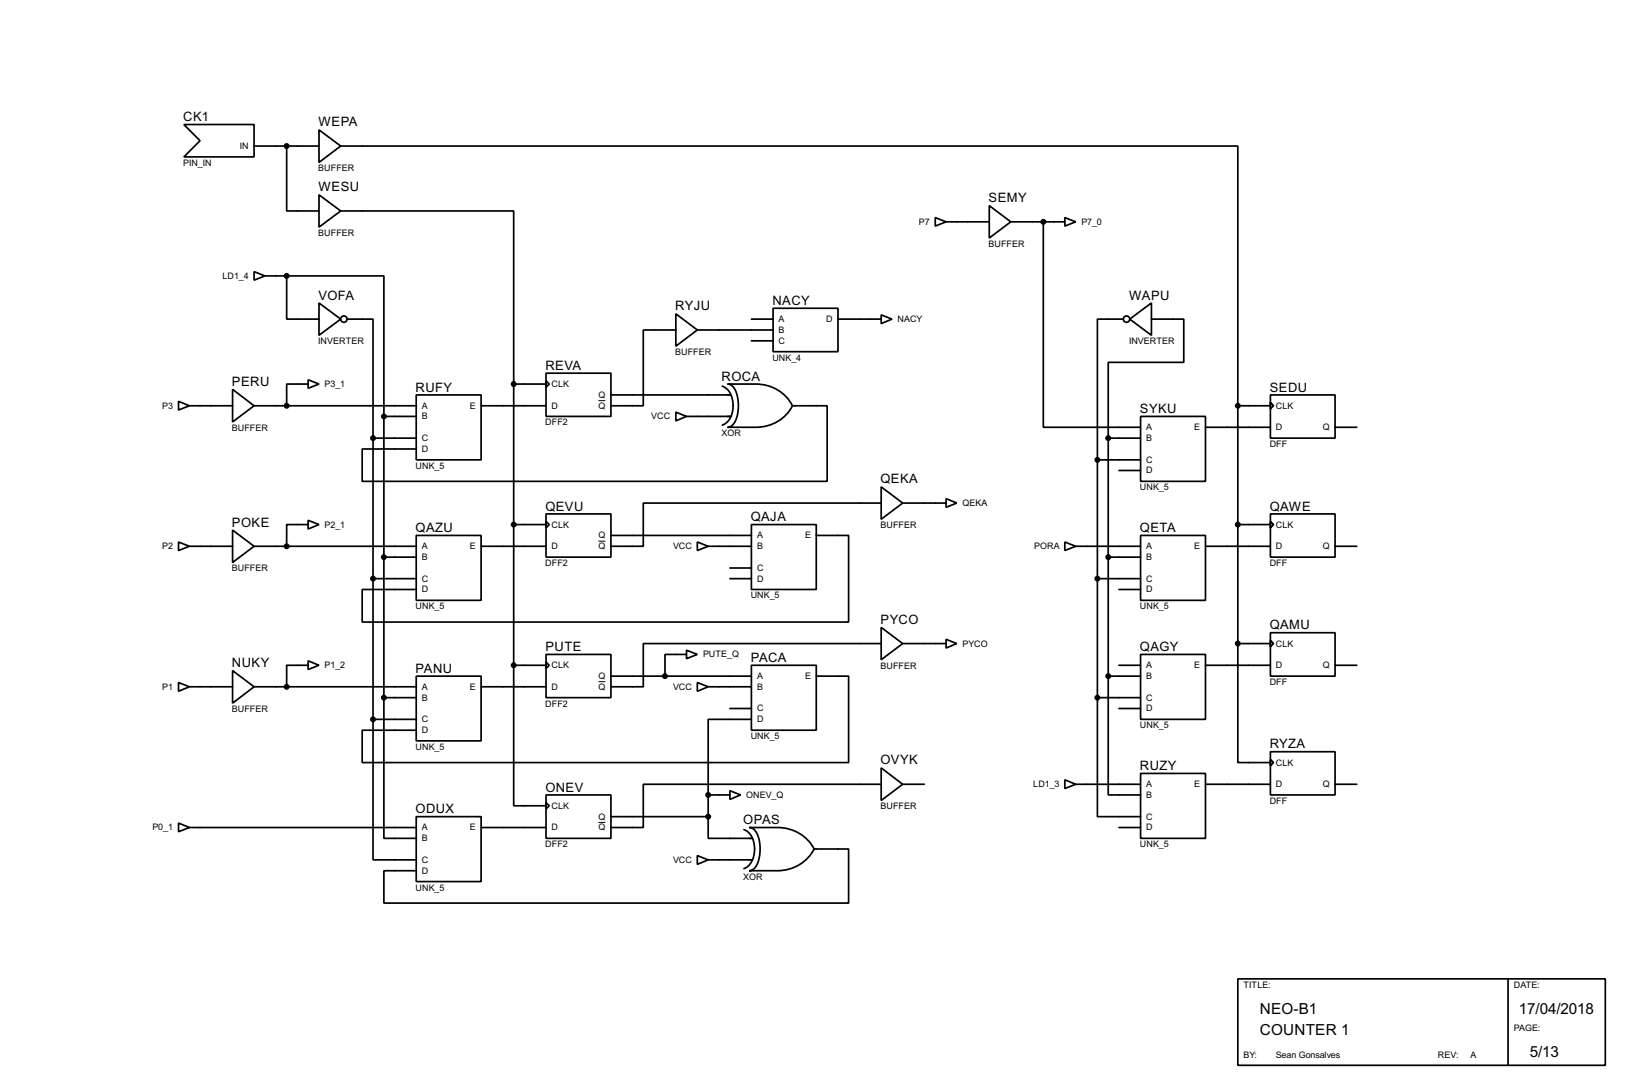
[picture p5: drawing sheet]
<svg xmlns="http://www.w3.org/2000/svg" width="383mm" height="256mm" viewBox="0 0 383 256" stroke-linecap="round" stroke-linejoin="round" font-family="sans-serif">
<g fill="none" stroke="#000" stroke-width=".4">
<path d="M43.2 29.3h16.5v7.6h-16.5l3.8-3.8zM59.7 34.3h15.3M67.4 34.3v15.3h7.6M75 30.5l5.1 3.8-5.1 3.9zM80.1 34.3h210.8v61M75 45.8l5.1 3.8-5.1 3.8zM80.1 49.6h40.6v40.6M219.8 51.1l2.5 1-2.5 1zM222.3 52.1h10.2M232.5 48.3l5 3.8-5 3.8zM237.5 52.1h12.7M245.2 52.1v48.3h22.8"/>
<path d="M250.2 51.1l2.6 1-2.6 1zM59.7 63.8l2.6 1-2.6 1zM62.3 64.8h5.1M67.4 64.8v10.2h7.6M67.4 64.8h22.8v33M75 71.2l5.1 3.8-5.1 3.8zM81.6 75h6.1v27.9M158.8 73.7l5.1 3.8-5.1 3.8zM158.8 77.5h-7.6v17.8h-7.6M163.9 77.5h17.8M176.6 75h5.1M181.7 72.4h15.2v10.2h-15.2z"/>
<path d="M196.9 75h10.2M207.1 74l2.5 1-2.5 1zM264 75h-6.1v33M265.5 75l5.1-3.8v7.6zM270.6 75h7.6v10.1h-17.8v17.8M42 94.3l2.5 1-2.5 1zM44.5 95.3h10.2M54.7 91.5l5 3.8-5 3.8zM59.7 95.3h38.1M72.4 89.2l2.6 1-2.6 1zM72.4 90.2h-5v5.1M90.2 97.8h7.6"/>
<path d="M90.2 97.8v66.1M97.8 92.8h15.3v15.2h-15.3zM113.1 95.3h15.2M120.7 90.2v66.1M120.7 90.2h7.6M128.3 87.7h15.3v10.1h-15.3zM128.3 89.5l.8 .7-.8 .8zM143.6 92.8h28.2M158.8 96.8l2.5 1-2.5 1.1zM161.3 97.8h10.5M169.7 90.7a5.1 5.1 0 0 1 2.4 6.2 3.9 3.9 0 0 1-2.4 3M171 90.2h6.6a9.5 9.5 0 0 1 8.6 5.1 9.4 9.4 0 0 1-8.6 5.1h-6.6a3.2 3.2 0 0 0 2.3-3.2 7.8 7.8 0 0 0-1.3-6.6z"/>
<path d="M176.6 80.1h5.1M186.2 95.3h8.2v17.8h-109.3v-7.6h12.7M268 97.8h15.3v15.3h-15.3zM290.9 95.3v55.9M290.9 95.3h7.6M298.5 92.8h15.2v10.1h-15.2zM298.5 94.5l.8 .8-.8 .8zM87.7 102.9h10.1M87.7 102.9v66.1M207.1 114.4l5 3.8-5 3.8zM207.1 118.2h-55.9v10.1h-7.6M212.1 118.2h10.2"/>
<path d="M222.3 117.1l2.5 1.1-2.5 1zM257.9 108h10.1M257.9 108v55.9M260.4 102.9h7.6M260.4 102.9v55.9M262.9 110.5h5.1M283.3 100.4h15.2M313.7 100.4h5.1M42 127.3l2.5 1-2.5 1zM44.5 128.3h10.2M54.7 124.5l5 3.8-5 3.8zM59.7 128.3h38.1"/>
<path d="M72.4 122.2l2.6 1-2.6 1.1zM72.4 123.2h-5v5.1M87.7 135.9h10.1M90.2 130.9h7.6M97.8 125.8h15.3v15.2h-15.3zM113.1 128.3h15.2M120.7 123.2h7.6M128.3 120.7h15.3v10.2h-15.3zM128.3 122.5l.8 .7-.8 .8zM143.6 125.8h33M163.9 127.3l2.5 1-2.5 1zM166.4 128.3h10.2"/>
<path d="M171.5 135.9h5.1M171.5 133.4h5.1M176.6 123.2h15.2v15.3h-15.2zM191.8 125.8h7.6v20.3h-114.3v-7.6h12.7M250.2 127.3l2.6 1-2.6 1zM252.8 128.3h15.2M257.9 135.9h10.1M260.4 130.9h7.6M262.9 138.5h5.1M268 125.8h15.3v15.2h-15.3zM283.3 128.3h15.2M290.9 123.2h7.6"/>
<path d="M298.5 120.7h15.2v10.2h-15.2zM298.5 122.5l.8 .7-.8 .8zM313.7 128.3h5.1M54.7 157.5l5 3.8-5 3.9zM72.4 155.2l2.6 1.1-2.6 1zM72.4 156.3h-5v5M97.8 158.8h15.3v15.2h-15.3zM120.7 156.3v33h7.6M120.7 156.3h7.6M128.3 153.7h15.3v10.2h-15.3zM128.3 155.5l.8 .8-.8 .7zM143.6 158.8h33"/>
<path d="M161.3 152.7l2.6 1-2.6 1zM161.3 153.7h-5v5.1M176.6 156.3h15.2v15.2h-15.2zM191.8 158.8h7.6v20.3h-114.3v-7.6h12.7M207.1 147.4l5 3.8-5 3.8zM207.1 151.2h-55.9v10.1h-7.6M212.1 151.2h10.2M222.3 150.2l2.5 1-2.5 1zM260.4 158.8v27.9h7.6M260.4 158.8h7.6M262.9 156.3h5.1M268 153.7h15.3v15.3h-15.3z"/>
<path d="M283.3 156.3h15.2M290.9 151.2v27.9h7.6M290.9 151.2h7.6M298.5 148.6h15.2v10.2h-15.2zM298.5 150.4l.8 .8-.8 .7zM313.7 156.3h5.1M42 160.3l2.5 1-2.5 1.1zM44.5 161.3h10.2M59.7 161.3h38.1M87.7 169v33h10.1M87.7 169h10.1M90.2 163.9v33h7.6"/>
<path d="M90.2 163.9h7.6M113.1 161.3h15.2M163.9 160.3l2.5 1-2.5 1.1zM166.4 161.3h10.2M171.5 166.4h5.1M176.6 169h-10.2v17.7M257.9 163.9v27.9h10.1M257.9 163.9h10.1M262.9 166.4h5.1M298.5 176.6h15.2v10.1h-15.2zM298.5 178.4l.8 .7-.8 .8zM42 193.3l2.5 1.1-2.5 1z"/>
<path d="M44.5 194.4h53.3M97.8 191.8h15.3v15.3h-15.3zM113.1 194.4h15.2M128.3 186.7h15.3v10.2h-15.3zM128.3 188.5l.8 .8-.8 .7zM143.6 191.8h22.8M166.4 191.8v5.1h10.4M166.4 186.7v5.1M166.4 186.7h5.1M171.5 185.7l2.5 1-2.5 1.1zM174.8 194.9a5.1 5.1 0 0 1 2.3 6.1 3.9 3.9 0 0 1-2.3 3M176.1 194.4h6.6a9.6 9.6 0 0 1 8.6 5 9.6 9.6 0 0 1-8.6 5.1h-6.6a3.2 3.2 0 0 0 2.3-3.1 7.7 7.7 0 0 0-1.3-6.6z"/>
<path d="M191.3 199.4h8.1v12.7h-109.2v-7.6h7.6M207.1 180.4l5 3.8-5 3.8zM207.1 184.2h-55.9v10.2h-7.6M212.1 184.2h5.1M250.2 183.2l2.6 1-2.6 1zM252.8 184.2h15.2M262.9 194.4h5.1M268 181.7h15.3v15.2h-15.3zM283.3 184.2h15.2M313.7 184.2h5.1M163.9 201l2.5 1-2.5 1zM166.4 202h10.4"/>
<path d="M290.9 229.9h86.3v20.3h-86.3zM354.4 229.9v20.3"/>
<circle cx="80.8" cy="75" r=".75"/>
<circle cx="264.7" cy="75" r=".75"/>
</g>
<path d="M140.6 94.1h1.7M140.6 127.1h1.7M140.6 160.1h1.7M140.6 193.2h1.7" fill="none" stroke="#000" stroke-width=".23"/>
<g fill="#000" stroke="#000" stroke-width=".4">
<circle cx="67.3" cy="34.3" r=".5"/>
<circle cx="245.1" cy="52.1" r=".5"/>
<circle cx="67.3" cy="64.8" r=".5"/>
<circle cx="67.3" cy="95.3" r=".5"/>
<circle cx="90.2" cy="97.8" r=".5"/>
<circle cx="120.7" cy="90.2" r=".5"/>
<circle cx="290.8" cy="95.3" r=".5"/>
<circle cx="87.6" cy="102.9" r=".5"/>
<circle cx="257.8" cy="108" r=".5"/>
<circle cx="260.4" cy="102.9" r=".5"/>
<circle cx="67.3" cy="128.3" r=".5"/>
<circle cx="87.6" cy="135.9" r=".5"/>
<circle cx="90.2" cy="130.9" r=".5"/>
<circle cx="120.7" cy="123.2" r=".5"/>
<circle cx="257.8" cy="135.9" r=".5"/>
<circle cx="260.4" cy="130.9" r=".5"/>
<circle cx="290.8" cy="123.2" r=".5"/>
<circle cx="120.7" cy="156.3" r=".5"/>
<circle cx="156.2" cy="158.8" r=".5"/>
<circle cx="260.4" cy="158.8" r=".5"/>
<circle cx="290.8" cy="151.2" r=".5"/>
<circle cx="67.3" cy="161.3" r=".5"/>
<circle cx="87.6" cy="169" r=".5"/>
<circle cx="90.2" cy="163.9" r=".5"/>
<circle cx="257.8" cy="163.9" r=".5"/>
<circle cx="166.4" cy="186.7" r=".5"/>
<circle cx="166.4" cy="191.8" r=".5"/>
</g>
<g font-size="4">
<text x="296" y="238.1">NEO-B1</text>
<text x="356.9" y="238.1">17/04/2018</text>
<text x="296" y="243.1">COUNTER 1</text>
<text x="359.5" y="248.2">5/13</text>
</g>
<g font-size="3.4">
<text x="43.1" y="28.5">CK1</text>
<text x="74.8" y="29.7">WEPA</text>
<text x="74.8" y="45">WESU</text>
<text x="232.3" y="47.5">SEMY</text>
<text x="74.8" y="70.4">VOFA</text>
<text x="181.5" y="71.6">NACY</text>
<text x="265.3" y="70.4">WAPU</text>
<text x="158.7" y="72.9">RYJU</text>
<text x="128.2" y="86.9">REVA</text>
<text x="169.6" y="89.4">ROCA</text>
<text x="54.5" y="90.7">PERU</text>
<text x="97.7" y="92">RUFY</text>
<text x="298.4" y="92">SEDU</text>
<text x="267.9" y="97">SYKU</text>
<text x="206.9" y="113.6">QEKA</text>
<text x="128.2" y="119.9">QEVU</text>
<text x="298.4" y="119.9">QAWE</text>
<text x="54.5" y="123.7">POKE</text>
<text x="97.7" y="125">QAZU</text>
<text x="176.4" y="122.4">QAJA</text>
<text x="267.9" y="125">QETA</text>
<text x="206.9" y="146.6">PYCO</text>
<text x="298.4" y="147.8">QAMU</text>
<text x="128.2" y="152.9">PUTE</text>
<text x="176.4" y="155.5">PACA</text>
<text x="267.9" y="152.9">QAGY</text>
<text x="54.5" y="156.7">NUKY</text>
<text x="97.7" y="158">PANU</text>
<text x="206.9" y="179.6">OVYK</text>
<text x="298.4" y="175.8">RYZA</text>
<text x="128.2" y="185.9">ONEV</text>
<text x="267.9" y="180.9">RUZY</text>
<text x="97.7" y="191">ODUX</text>
<text x="174.7" y="193.6">OPAS</text>
</g>
<g font-size="2.4">
<text x="56.4" y="35">IN</text>
<text x="43" y="38.9">PIN_IN</text>
<text x="74.8" y="40.2">BUFFER</text>
<text x="215.9" y="52.8">P7</text>
<text x="254.1" y="52.8">P7_0</text>
<text x="74.8" y="55.4">BUFFER</text>
<text x="232.3" y="58">BUFFER</text>
<text x="52.3" y="65.5">LD1_4</text>
<text x="182.9" y="75.6">A</text>
<text x="194.1" y="75.6">D</text>
<text x="210.9" y="75.6">NACY</text>
<text x="74.8" y="80.8">INVERTER</text>
<text x="158.6" y="83.4">BUFFER</text>
<text x="182.9" y="78.2">B</text>
<text x="182.9" y="80.8">C</text>
<text x="265.3" y="80.8">INVERTER</text>
<text x="181.5" y="84.7">UNK_4</text>
<text x="76.3" y="90.9">P3_1</text>
<text x="129.6" y="90.9">CLK</text>
<text x="140.6" y="93.5">Q</text>
<text x="38.1" y="96">P3</text>
<text x="54.5" y="101.2">BUFFER</text>
<text x="99.1" y="96">A</text>
<text x="99.1" y="98.5">B</text>
<text x="110.4" y="96">E</text>
<text x="128.1" y="99.9">DFF2</text>
<text x="129.6" y="96">D</text>
<text x="140.6" y="96">Q</text>
<text x="153" y="98.5">VCC</text>
<text x="269.3" y="101.1">A</text>
<text x="280.6" y="101.1">E</text>
<text x="299.8" y="96">CLK</text>
<text x="299.8" y="101.1">D</text>
<text x="310.8" y="101.1">Q</text>
<text x="99.1" y="106.2">D</text>
<text x="99.1" y="103.6">C</text>
<text x="169.5" y="102.5">XOR</text>
<text x="269.3" y="103.6">B</text>
<text x="298.3" y="105">DFF</text>
<text x="97.6" y="110.1">UNK_5</text>
<text x="269.3" y="111.2">D</text>
<text x="269.3" y="108.7">C</text>
<text x="226.1" y="118.9">QEKA</text>
<text x="267.8" y="115.2">UNK_5</text>
<text x="76.3" y="123.9">P2_1</text>
<text x="129.6" y="123.9">CLK</text>
<text x="206.9" y="124.1">BUFFER</text>
<text x="299.8" y="123.9">CLK</text>
<text x="38.1" y="129">P2</text>
<text x="99.1" y="129">A</text>
<text x="99.1" y="131.6">B</text>
<text x="110.4" y="129">E</text>
<text x="129.6" y="129">D</text>
<text x="140.6" y="126.5">Q</text>
<text x="140.6" y="129">Q</text>
<text x="158.1" y="129">VCC</text>
<text x="177.9" y="126.5">A</text>
<text x="177.9" y="129">B</text>
<text x="189.2" y="126.5">E</text>
<text x="243" y="129">PORA</text>
<text x="269.3" y="129">A</text>
<text x="269.3" y="131.6">B</text>
<text x="280.6" y="129">E</text>
<text x="299.8" y="129">D</text>
<text x="310.8" y="129">Q</text>
<text x="54.5" y="134.2">BUFFER</text>
<text x="99.1" y="136.6">C</text>
<text x="128.1" y="133">DFF2</text>
<text x="177.9" y="136.6">D</text>
<text x="177.9" y="134.1">C</text>
<text x="269.3" y="136.6">C</text>
<text x="298.3" y="133">DFF</text>
<text x="97.6" y="143.1">UNK_5</text>
<text x="99.1" y="139.2">D</text>
<text x="176.4" y="140.6">UNK_5</text>
<text x="267.8" y="143.1">UNK_5</text>
<text x="269.3" y="139.2">D</text>
<text x="165.2" y="154.4">PUTE_Q</text>
<text x="226.1" y="151.9">PYCO</text>
<text x="299.8" y="151.9">CLK</text>
<text x="76.3" y="157">P1_2</text>
<text x="129.6" y="157">CLK</text>
<text x="140.6" y="159.5">Q</text>
<text x="177.9" y="159.5">A</text>
<text x="189.2" y="159.5">E</text>
<text x="206.9" y="157.1">BUFFER</text>
<text x="269.3" y="157">A</text>
<text x="269.3" y="159.5">B</text>
<text x="280.6" y="157">E</text>
<text x="298.3" y="160.9">DFF</text>
<text x="299.8" y="157">D</text>
<text x="310.8" y="157">Q</text>
<text x="38.1" y="162">P1</text>
<text x="54.5" y="167.3">BUFFER</text>
<text x="99.1" y="162">A</text>
<text x="99.1" y="164.6">B</text>
<text x="110.4" y="162">E</text>
<text x="128.1" y="166">DFF2</text>
<text x="129.6" y="162">D</text>
<text x="140.6" y="162">Q</text>
<text x="158.1" y="162">VCC</text>
<text x="177.9" y="162">B</text>
<text x="177.9" y="167.1">C</text>
<text x="269.3" y="167.1">D</text>
<text x="269.3" y="164.6">C</text>
<text x="99.1" y="172.2">D</text>
<text x="99.1" y="169.7">C</text>
<text x="176.4" y="173.6">UNK_5</text>
<text x="177.9" y="169.7">D</text>
<text x="267.8" y="171.1">UNK_5</text>
<text x="97.6" y="176.1">UNK_5</text>
<text x="299.8" y="179.8">CLK</text>
<text x="242.8" y="184.9">LD1_3</text>
<text x="269.3" y="184.9">A</text>
<text x="280.6" y="184.9">E</text>
<text x="299.8" y="184.9">D</text>
<text x="310.8" y="184.9">Q</text>
<text x="129.6" y="190">CLK</text>
<text x="175.3" y="187.4">ONEV_Q</text>
<text x="206.9" y="190.1">BUFFER</text>
<text x="269.3" y="187.4">B</text>
<text x="298.3" y="188.8">DFF</text>
<text x="35.8" y="195.1">P0_1</text>
<text x="99.1" y="195.1">A</text>
<text x="99.1" y="197.6">B</text>
<text x="110.4" y="195.1">E</text>
<text x="129.6" y="195.1">D</text>
<text x="140.6" y="192.5">Q</text>
<text x="140.6" y="195.1">Q</text>
<text x="269.3" y="195.1">D</text>
<text x="269.3" y="192.5">C</text>
<text x="99.1" y="202.7">C</text>
<text x="128.1" y="199">DFF2</text>
<text x="158.1" y="202.7">VCC</text>
<text x="267.8" y="199">UNK_5</text>
<text x="97.6" y="209.2">UNK_5</text>
<text x="99.1" y="205.2">D</text>
<text x="174.6" y="206.6">XOR</text>
<text x="292.2" y="232.1">TITLE:</text>
<text x="355.7" y="232.1">DATE:</text>
<text x="355.7" y="242.2">PAGE:</text>
<text x="292.2" y="248.6">BY:</text>
<text x="299.8" y="248.6">Sean Gonsalves</text>
<text x="337.9" y="248.6">REV:</text>
<text x="345.5" y="248.6">A</text>
</g>
</svg>
